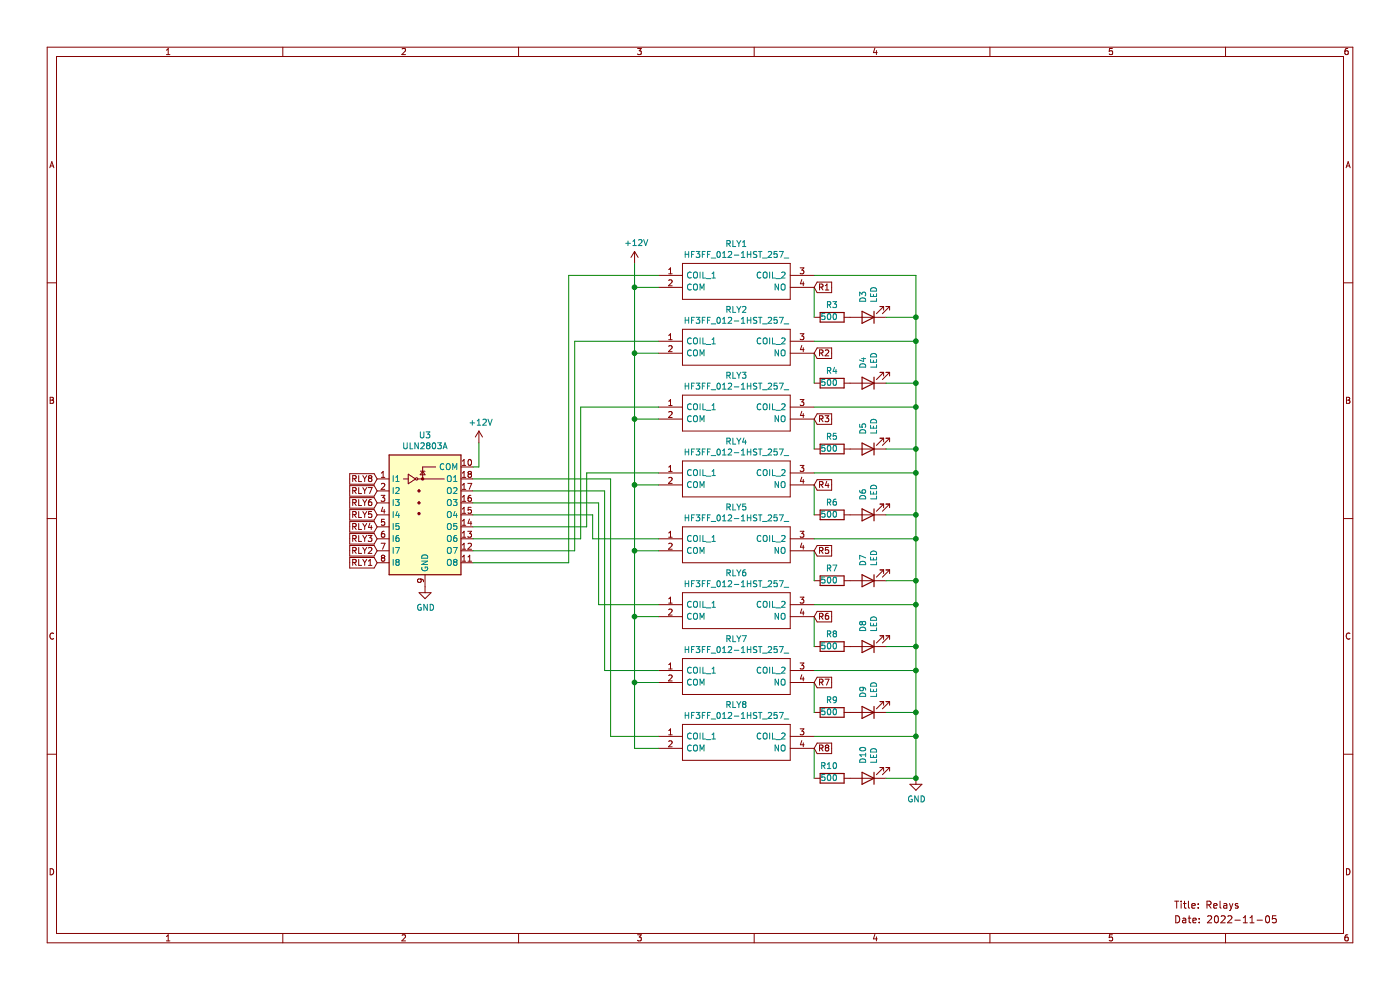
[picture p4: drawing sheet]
EESchema Schematic File Version 4
EELAYER 30 0
EELAYER END
$Descr A4 11693 8268
encoding utf-8
Sheet 4 6
Title "Relays"
Date "2022-11-05"
Rev ""
Comp ""
Comment1 ""
Comment2 ""
Comment3 ""
Comment4 ""
$EndDescr
$Comp
L RC10-rescue:LED-Device D?
U 1 1
P 7250 3750
AR Path="/638652C9" Ref="D?"  Part="1" 
AR Path="/638555A6/638652C9" Ref="D5"  Part="1" 
F 0 "D5" V 7289 3632 50  0000 R CNN
F 1 "LED" V 7198 3632 50  0000 R CNN
F 2 "LED_SMD:LED_0805_2012Metric" H 7250 3750 50  0001 C CNN
F 3 "~" H 7250 3750 50  0001 C CNN
	1    7250 3750
	-1   0    0    1   
$EndComp
$Comp
L RC10-rescue:R-Device R?
U 1 1
P 6950 3750
AR Path="/638652CF" Ref="R?"  Part="1" 
AR Path="/638555A6/638652CF" Ref="R5"  Part="1" 
F 0 "R5" V 7050 3700 50  0000 L CNN
F 1 "500" V 6950 3700 50  0000 L CNN
F 2 "Resistor_SMD:R_0603_1608Metric" V 6880 3750 50  0001 C CNN
F 3 "~" H 6950 3750 50  0001 C CNN
	1    6950 3750
	0    -1   -1   0   
$EndComp
$Comp
L RC10-rescue:LED-Device D?
U 1 1
P 7250 4300
AR Path="/638652D8" Ref="D?"  Part="1" 
AR Path="/638555A6/638652D8" Ref="D6"  Part="1" 
F 0 "D6" V 7289 4182 50  0000 R CNN
F 1 "LED" V 7198 4182 50  0000 R CNN
F 2 "LED_SMD:LED_0805_2012Metric" H 7250 4300 50  0001 C CNN
F 3 "~" H 7250 4300 50  0001 C CNN
	1    7250 4300
	-1   0    0    1   
$EndComp
$Comp
L RC10-rescue:R-Device R?
U 1 1
P 6950 4300
AR Path="/638652DE" Ref="R?"  Part="1" 
AR Path="/638555A6/638652DE" Ref="R6"  Part="1" 
F 0 "R6" V 7050 4250 50  0000 L CNN
F 1 "500" V 6950 4250 50  0000 L CNN
F 2 "Resistor_SMD:R_0603_1608Metric" V 6880 4300 50  0001 C CNN
F 3 "~" H 6950 4300 50  0001 C CNN
	1    6950 4300
	0    -1   -1   0   
$EndComp
$Comp
L RC10-rescue:LED-Device D?
U 1 1
P 7250 4850
AR Path="/638652E8" Ref="D?"  Part="1" 
AR Path="/638555A6/638652E8" Ref="D7"  Part="1" 
F 0 "D7" V 7289 4732 50  0000 R CNN
F 1 "LED" V 7198 4732 50  0000 R CNN
F 2 "LED_SMD:LED_0805_2012Metric" H 7250 4850 50  0001 C CNN
F 3 "~" H 7250 4850 50  0001 C CNN
	1    7250 4850
	-1   0    0    1   
$EndComp
$Comp
L RC10-rescue:R-Device R?
U 1 1
P 6950 4850
AR Path="/638652EE" Ref="R?"  Part="1" 
AR Path="/638555A6/638652EE" Ref="R7"  Part="1" 
F 0 "R7" V 7050 4800 50  0000 L CNN
F 1 "500" V 6950 4800 50  0000 L CNN
F 2 "Resistor_SMD:R_0603_1608Metric" V 6880 4850 50  0001 C CNN
F 3 "~" H 6950 4850 50  0001 C CNN
	1    6950 4850
	0    -1   -1   0   
$EndComp
$Comp
L RC10-rescue:LED-Device D?
U 1 1
P 7250 5400
AR Path="/638652F8" Ref="D?"  Part="1" 
AR Path="/638555A6/638652F8" Ref="D8"  Part="1" 
F 0 "D8" V 7289 5282 50  0000 R CNN
F 1 "LED" V 7198 5282 50  0000 R CNN
F 2 "LED_SMD:LED_0805_2012Metric" H 7250 5400 50  0001 C CNN
F 3 "~" H 7250 5400 50  0001 C CNN
	1    7250 5400
	-1   0    0    1   
$EndComp
$Comp
L RC10-rescue:R-Device R?
U 1 1
P 6950 5400
AR Path="/638652FE" Ref="R?"  Part="1" 
AR Path="/638555A6/638652FE" Ref="R8"  Part="1" 
F 0 "R8" V 7050 5350 50  0000 L CNN
F 1 "500" V 6950 5350 50  0000 L CNN
F 2 "Resistor_SMD:R_0603_1608Metric" V 6880 5400 50  0001 C CNN
F 3 "~" H 6950 5400 50  0001 C CNN
	1    6950 5400
	0    -1   -1   0   
$EndComp
$Comp
L RC10-rescue:LED-Device D?
U 1 1
P 7250 5950
AR Path="/63865308" Ref="D?"  Part="1" 
AR Path="/638555A6/63865308" Ref="D9"  Part="1" 
F 0 "D9" V 7289 5832 50  0000 R CNN
F 1 "LED" V 7198 5832 50  0000 R CNN
F 2 "LED_SMD:LED_0805_2012Metric" H 7250 5950 50  0001 C CNN
F 3 "~" H 7250 5950 50  0001 C CNN
	1    7250 5950
	-1   0    0    1   
$EndComp
$Comp
L RC10-rescue:R-Device R?
U 1 1
P 6950 5950
AR Path="/6386530E" Ref="R?"  Part="1" 
AR Path="/638555A6/6386530E" Ref="R9"  Part="1" 
F 0 "R9" V 7050 5900 50  0000 L CNN
F 1 "500" V 6950 5900 50  0000 L CNN
F 2 "Resistor_SMD:R_0603_1608Metric" V 6880 5950 50  0001 C CNN
F 3 "~" H 6950 5950 50  0001 C CNN
	1    6950 5950
	0    -1   -1   0   
$EndComp
$Comp
L RC10-rescue:LED-Device D?
U 1 1
P 7250 6500
AR Path="/63865318" Ref="D?"  Part="1" 
AR Path="/638555A6/63865318" Ref="D10"  Part="1" 
F 0 "D10" V 7289 6382 50  0000 R CNN
F 1 "LED" V 7198 6382 50  0000 R CNN
F 2 "LED_SMD:LED_0805_2012Metric" H 7250 6500 50  0001 C CNN
F 3 "~" H 7250 6500 50  0001 C CNN
	1    7250 6500
	-1   0    0    1   
$EndComp
$Comp
L RC10-rescue:R-Device R?
U 1 1
P 6950 6500
AR Path="/6386531E" Ref="R?"  Part="1" 
AR Path="/638555A6/6386531E" Ref="R10"  Part="1" 
F 0 "R10" V 7050 6450 50  0000 L CNN
F 1 "500" V 6950 6450 50  0000 L CNN
F 2 "Resistor_SMD:R_0603_1608Metric" V 6880 6500 50  0001 C CNN
F 3 "~" H 6950 6500 50  0001 C CNN
	1    6950 6500
	0    -1   -1   0   
$EndComp
Text GLabel 6800 2950 2    50   Input ~ 0
R2
Text GLabel 6800 3500 2    50   Input ~ 0
R3
Text GLabel 6800 4050 2    50   Input ~ 0
R4
Text GLabel 6800 4600 2    50   Input ~ 0
R5
Text GLabel 6800 5150 2    50   Input ~ 0
R6
Text GLabel 6800 5700 2    50   Input ~ 0
R7
Text GLabel 6800 6250 2    50   Input ~ 0
R8
$Comp
L RC10-rescue:GND-power #PWR042
U 1 1
P 7650 6500
F 0 "#PWR042" H 7650 6250 50  0001 C CNN
F 1 "GND" H 7655 6327 50  0000 C CNN
F 2 "" H 7650 6500 50  0001 C CNN
F 3 "" H 7650 6500 50  0001 C CNN
	1    7650 6500
	1    0    0    -1  
$EndComp
$Comp
L RC10-rescue:HF3FF_012-1HST_257_-MyLib RLY1
U 1 1
P 5500 2300
F 0 "RLY1" H 6150 2565 50  0000 C CNN
F 1 "HF3FF_012-1HST_257_" H 6150 2474 50  0000 C CNN
F 2 "MyFootprints:HF3FF0121HST257" H 6650 2400 50  0001 L CNN
F 3 "http://www.hongfaamerica.com/hq/PDF/HF3FF_en.pdf" H 6650 2300 50  0001 L CNN
F 4 "HF3FF Series 15 A SPST 12 VDC PCB Mount Sealed Subminiature High Power Relay" H 6650 2200 50  0001 L CNN "Description"
F 5 "15.9" H 6650 2100 50  0001 L CNN "Height"
F 6 "Hongfa" H 6650 2000 50  0001 L CNN "Manufacturer_Name"
F 7 "HF3FF/012-1HST(257)" H 6650 1900 50  0001 L CNN "Manufacturer_Part_Number"
	1    5500 2300
	1    0    0    -1  
$EndComp
$Comp
L RC10-rescue:HF3FF_012-1HST_257_-MyLib RLY2
U 1 1
P 5500 2850
F 0 "RLY2" H 6150 3115 50  0000 C CNN
F 1 "HF3FF_012-1HST_257_" H 6150 3024 50  0000 C CNN
F 2 "MyFootprints:HF3FF0121HST257" H 6650 2950 50  0001 L CNN
F 3 "http://www.hongfaamerica.com/hq/PDF/HF3FF_en.pdf" H 6650 2850 50  0001 L CNN
F 4 "HF3FF Series 15 A SPST 12 VDC PCB Mount Sealed Subminiature High Power Relay" H 6650 2750 50  0001 L CNN "Description"
F 5 "15.9" H 6650 2650 50  0001 L CNN "Height"
F 6 "Hongfa" H 6650 2550 50  0001 L CNN "Manufacturer_Name"
F 7 "HF3FF/012-1HST(257)" H 6650 2450 50  0001 L CNN "Manufacturer_Part_Number"
	1    5500 2850
	1    0    0    -1  
$EndComp
$Comp
L RC10-rescue:HF3FF_012-1HST_257_-MyLib RLY3
U 1 1
P 5500 3400
F 0 "RLY3" H 6150 3665 50  0000 C CNN
F 1 "HF3FF_012-1HST_257_" H 6150 3574 50  0000 C CNN
F 2 "MyFootprints:HF3FF0121HST257" H 6650 3500 50  0001 L CNN
F 3 "http://www.hongfaamerica.com/hq/PDF/HF3FF_en.pdf" H 6650 3400 50  0001 L CNN
F 4 "HF3FF Series 15 A SPST 12 VDC PCB Mount Sealed Subminiature High Power Relay" H 6650 3300 50  0001 L CNN "Description"
F 5 "15.9" H 6650 3200 50  0001 L CNN "Height"
F 6 "Hongfa" H 6650 3100 50  0001 L CNN "Manufacturer_Name"
F 7 "HF3FF/012-1HST(257)" H 6650 3000 50  0001 L CNN "Manufacturer_Part_Number"
	1    5500 3400
	1    0    0    -1  
$EndComp
$Comp
L RC10-rescue:HF3FF_012-1HST_257_-MyLib RLY4
U 1 1
P 5500 3950
F 0 "RLY4" H 6150 4215 50  0000 C CNN
F 1 "HF3FF_012-1HST_257_" H 6150 4124 50  0000 C CNN
F 2 "MyFootprints:HF3FF0121HST257" H 6650 4050 50  0001 L CNN
F 3 "http://www.hongfaamerica.com/hq/PDF/HF3FF_en.pdf" H 6650 3950 50  0001 L CNN
F 4 "HF3FF Series 15 A SPST 12 VDC PCB Mount Sealed Subminiature High Power Relay" H 6650 3850 50  0001 L CNN "Description"
F 5 "15.9" H 6650 3750 50  0001 L CNN "Height"
F 6 "Hongfa" H 6650 3650 50  0001 L CNN "Manufacturer_Name"
F 7 "HF3FF/012-1HST(257)" H 6650 3550 50  0001 L CNN "Manufacturer_Part_Number"
	1    5500 3950
	1    0    0    -1  
$EndComp
$Comp
L RC10-rescue:HF3FF_012-1HST_257_-MyLib RLY5
U 1 1
P 5500 4500
F 0 "RLY5" H 6150 4765 50  0000 C CNN
F 1 "HF3FF_012-1HST_257_" H 6150 4674 50  0000 C CNN
F 2 "MyFootprints:HF3FF0121HST257" H 6650 4600 50  0001 L CNN
F 3 "http://www.hongfaamerica.com/hq/PDF/HF3FF_en.pdf" H 6650 4500 50  0001 L CNN
F 4 "HF3FF Series 15 A SPST 12 VDC PCB Mount Sealed Subminiature High Power Relay" H 6650 4400 50  0001 L CNN "Description"
F 5 "15.9" H 6650 4300 50  0001 L CNN "Height"
F 6 "Hongfa" H 6650 4200 50  0001 L CNN "Manufacturer_Name"
F 7 "HF3FF/012-1HST(257)" H 6650 4100 50  0001 L CNN "Manufacturer_Part_Number"
	1    5500 4500
	1    0    0    -1  
$EndComp
$Comp
L RC10-rescue:HF3FF_012-1HST_257_-MyLib RLY6
U 1 1
P 5500 5050
F 0 "RLY6" H 6150 5315 50  0000 C CNN
F 1 "HF3FF_012-1HST_257_" H 6150 5224 50  0000 C CNN
F 2 "MyFootprints:HF3FF0121HST257" H 6650 5150 50  0001 L CNN
F 3 "http://www.hongfaamerica.com/hq/PDF/HF3FF_en.pdf" H 6650 5050 50  0001 L CNN
F 4 "HF3FF Series 15 A SPST 12 VDC PCB Mount Sealed Subminiature High Power Relay" H 6650 4950 50  0001 L CNN "Description"
F 5 "15.9" H 6650 4850 50  0001 L CNN "Height"
F 6 "Hongfa" H 6650 4750 50  0001 L CNN "Manufacturer_Name"
F 7 "HF3FF/012-1HST(257)" H 6650 4650 50  0001 L CNN "Manufacturer_Part_Number"
	1    5500 5050
	1    0    0    -1  
$EndComp
$Comp
L RC10-rescue:HF3FF_012-1HST_257_-MyLib RLY7
U 1 1
P 5500 5600
F 0 "RLY7" H 6150 5865 50  0000 C CNN
F 1 "HF3FF_012-1HST_257_" H 6150 5774 50  0000 C CNN
F 2 "MyFootprints:HF3FF0121HST257" H 6650 5700 50  0001 L CNN
F 3 "http://www.hongfaamerica.com/hq/PDF/HF3FF_en.pdf" H 6650 5600 50  0001 L CNN
F 4 "HF3FF Series 15 A SPST 12 VDC PCB Mount Sealed Subminiature High Power Relay" H 6650 5500 50  0001 L CNN "Description"
F 5 "15.9" H 6650 5400 50  0001 L CNN "Height"
F 6 "Hongfa" H 6650 5300 50  0001 L CNN "Manufacturer_Name"
F 7 "HF3FF/012-1HST(257)" H 6650 5200 50  0001 L CNN "Manufacturer_Part_Number"
	1    5500 5600
	1    0    0    -1  
$EndComp
$Comp
L RC10-rescue:R-Device R?
U 1 1
P 6950 3200
AR Path="/638652C0" Ref="R?"  Part="1" 
AR Path="/638555A6/638652C0" Ref="R4"  Part="1" 
F 0 "R4" V 7050 3150 50  0000 L CNN
F 1 "500" V 6950 3150 50  0000 L CNN
F 2 "Resistor_SMD:R_0603_1608Metric" V 6880 3200 50  0001 C CNN
F 3 "~" H 6950 3200 50  0001 C CNN
	1    6950 3200
	0    -1   -1   0   
$EndComp
$Comp
L RC10-rescue:LED-Device D?
U 1 1
P 7250 3200
AR Path="/638652BA" Ref="D?"  Part="1" 
AR Path="/638555A6/638652BA" Ref="D4"  Part="1" 
F 0 "D4" V 7289 3082 50  0000 R CNN
F 1 "LED" V 7198 3082 50  0000 R CNN
F 2 "LED_SMD:LED_0805_2012Metric" H 7250 3200 50  0001 C CNN
F 3 "~" H 7250 3200 50  0001 C CNN
	1    7250 3200
	-1   0    0    1   
$EndComp
$Comp
L RC10-rescue:+12V-power #PWR041
U 1 1
P 5300 2200
F 0 "#PWR041" H 5300 2050 50  0001 C CNN
F 1 "+12V" H 5315 2373 50  0000 C CNN
F 2 "" H 5300 2200 50  0001 C CNN
F 3 "" H 5300 2200 50  0001 C CNN
	1    5300 2200
	1    0    0    -1  
$EndComp
$Comp
L RC10-rescue:GND-power #PWR040
U 1 1
P 3550 4900
F 0 "#PWR040" H 3550 4650 50  0001 C CNN
F 1 "GND" H 3555 4727 50  0000 C CNN
F 2 "" H 3550 4900 50  0001 C CNN
F 3 "" H 3550 4900 50  0001 C CNN
	1    3550 4900
	1    0    0    -1  
$EndComp
$Comp
L RC10-rescue:LED-Device D?
U 1 1
P 7250 2650
AR Path="/63865295" Ref="D?"  Part="1" 
AR Path="/638555A6/63865295" Ref="D3"  Part="1" 
F 0 "D3" V 7289 2532 50  0000 R CNN
F 1 "LED" V 7198 2532 50  0000 R CNN
F 2 "LED_SMD:LED_0805_2012Metric" H 7250 2650 50  0001 C CNN
F 3 "~" H 7250 2650 50  0001 C CNN
	1    7250 2650
	-1   0    0    1   
$EndComp
$Comp
L RC10-rescue:R-Device R?
U 1 1
P 6950 2650
AR Path="/6386529B" Ref="R?"  Part="1" 
AR Path="/638555A6/6386529B" Ref="R3"  Part="1" 
F 0 "R3" V 7050 2600 50  0000 L CNN
F 1 "500" V 6950 2600 50  0000 L CNN
F 2 "Resistor_SMD:R_0603_1608Metric" V 6880 2650 50  0001 C CNN
F 3 "~" H 6950 2650 50  0001 C CNN
	1    6950 2650
	0    -1   -1   0   
$EndComp
$Comp
L RC10-rescue:ULN2803A-Transistor_Array U?
U 1 1
P 3550 4200
AR Path="/63865208" Ref="U?"  Part="1" 
AR Path="/638555A6/63865208" Ref="U3"  Part="1" 
F 0 "U3" H 3550 4767 50  0000 C CNN
F 1 "ULN2803A" H 3550 4676 50  0000 C CNN
F 2 "Package_SO:SOP-18_7x12.5mm_P1.27mm" H 3600 3550 50  0001 L CNN
F 3 "http://www.ti.com/lit/ds/symlink/uln2803a.pdf" H 3650 4000 50  0001 C CNN
	1    3550 4200
	1    0    0    -1  
$EndComp
Text GLabel 6800 2400 2    50   Input ~ 0
R1
Wire Wire Line
	5500 2400 5300 2400
Wire Wire Line
	5300 2400 5300 2200
Wire Wire Line
	6800 2650 6800 2400
Wire Wire Line
	6800 2300 7650 2300
Wire Wire Line
	7650 2300 7650 2650
Wire Wire Line
	7400 2650 7650 2650
Connection ~ 7650 2650
Wire Wire Line
	7650 2650 7650 2850
Wire Wire Line
	6800 2850 7650 2850
Connection ~ 7650 2850
Wire Wire Line
	7650 2850 7650 3200
Wire Wire Line
	6800 2950 6800 3200
Wire Wire Line
	7400 3200 7650 3200
Connection ~ 7650 3200
Wire Wire Line
	7650 3200 7650 3400
Wire Wire Line
	6800 3400 7650 3400
Connection ~ 7650 3400
Wire Wire Line
	7650 3400 7650 3750
Wire Wire Line
	6800 3500 6800 3750
Wire Wire Line
	7400 3750 7650 3750
Connection ~ 7650 3750
Wire Wire Line
	7650 3750 7650 3950
Wire Wire Line
	6800 3950 7650 3950
Connection ~ 7650 3950
Wire Wire Line
	7650 3950 7650 4300
Wire Wire Line
	6800 4050 6800 4300
Wire Wire Line
	7400 4300 7650 4300
Connection ~ 7650 4300
Wire Wire Line
	7650 4300 7650 4500
Wire Wire Line
	6800 4500 7650 4500
Connection ~ 7650 4500
Wire Wire Line
	7650 4500 7650 4850
Wire Wire Line
	6800 4850 6800 4600
Wire Wire Line
	7400 4850 7650 4850
Connection ~ 7650 4850
Wire Wire Line
	7650 4850 7650 5050
Wire Wire Line
	6800 5050 7650 5050
Connection ~ 7650 5050
Wire Wire Line
	7650 5050 7650 5400
Wire Wire Line
	6800 5400 6800 5150
Wire Wire Line
	7400 5400 7650 5400
Connection ~ 7650 5400
Wire Wire Line
	7650 5400 7650 5600
Wire Wire Line
	6800 5600 7650 5600
Connection ~ 7650 5600
Wire Wire Line
	7650 5600 7650 5950
Wire Wire Line
	6800 5950 6800 5700
Wire Wire Line
	7400 5950 7650 5950
Connection ~ 7650 5950
Wire Wire Line
	7650 5950 7650 6150
Wire Wire Line
	6800 6150 7650 6150
Connection ~ 7650 6150
Wire Wire Line
	7650 6150 7650 6500
Wire Wire Line
	6800 6500 6800 6250
Wire Wire Line
	7400 6500 7650 6500
Connection ~ 7650 6500
Wire Wire Line
	5300 2400 5300 2950
Wire Wire Line
	5300 6250 5500 6250
Connection ~ 5300 2400
Wire Wire Line
	5500 5700 5300 5700
Connection ~ 5300 5700
Wire Wire Line
	5300 5700 5300 6250
Wire Wire Line
	5500 5150 5300 5150
Connection ~ 5300 5150
Wire Wire Line
	5300 5150 5300 5700
Wire Wire Line
	5500 4600 5300 4600
Connection ~ 5300 4600
Wire Wire Line
	5300 4600 5300 5150
Wire Wire Line
	5500 4050 5300 4050
Connection ~ 5300 4050
Wire Wire Line
	5300 4050 5300 4600
Wire Wire Line
	5500 3500 5300 3500
Connection ~ 5300 3500
Wire Wire Line
	5300 3500 5300 4050
Wire Wire Line
	5500 2950 5300 2950
Connection ~ 5300 2950
Wire Wire Line
	5300 2950 5300 3500
$Comp
L RC10-rescue:HF3FF_012-1HST_257_-MyLib RLY8
U 1 1
P 5500 6150
F 0 "RLY8" H 6150 6415 50  0000 C CNN
F 1 "HF3FF_012-1HST_257_" H 6150 6324 50  0000 C CNN
F 2 "MyFootprints:HF3FF0121HST257" H 6650 6250 50  0001 L CNN
F 3 "http://www.hongfaamerica.com/hq/PDF/HF3FF_en.pdf" H 6650 6150 50  0001 L CNN
F 4 "HF3FF Series 15 A SPST 12 VDC PCB Mount Sealed Subminiature High Power Relay" H 6650 6050 50  0001 L CNN "Description"
F 5 "15.9" H 6650 5950 50  0001 L CNN "Height"
F 6 "Hongfa" H 6650 5850 50  0001 L CNN "Manufacturer_Name"
F 7 "HF3FF/012-1HST(257)" H 6650 5750 50  0001 L CNN "Manufacturer_Part_Number"
	1    5500 6150
	1    0    0    -1  
$EndComp
Text GLabel 3150 4700 0    50   Input ~ 0
RLY1
Text GLabel 3150 4600 0    50   Input ~ 0
RLY2
Text GLabel 3150 4500 0    50   Input ~ 0
RLY3
Text GLabel 3150 4400 0    50   Input ~ 0
RLY4
Text GLabel 3150 4300 0    50   Input ~ 0
RLY5
Text GLabel 3150 4200 0    50   Input ~ 0
RLY6
Text GLabel 3150 4100 0    50   Input ~ 0
RLY7
Text GLabel 3150 4000 0    50   Input ~ 0
RLY8
$Comp
L RC10-rescue:+12V-power #PWR0101
U 1 1
P 4000 3700
F 0 "#PWR0101" H 4000 3550 50  0001 C CNN
F 1 "+12V" H 4015 3873 50  0000 C CNN
F 2 "" H 4000 3700 50  0001 C CNN
F 3 "" H 4000 3700 50  0001 C CNN
	1    4000 3700
	1    0    0    -1  
$EndComp
Wire Wire Line
	3950 3900 4000 3900
Wire Wire Line
	4000 3900 4000 3700
Wire Wire Line
	3950 4000 5100 4000
Wire Wire Line
	5100 4000 5100 6150
Wire Wire Line
	5100 6150 5500 6150
Wire Wire Line
	3950 4100 5050 4100
Wire Wire Line
	5050 4100 5050 5600
Wire Wire Line
	5050 5600 5500 5600
Wire Wire Line
	3950 4200 5000 4200
Wire Wire Line
	5000 4200 5000 5050
Wire Wire Line
	5000 5050 5500 5050
Wire Wire Line
	3950 4300 4950 4300
Wire Wire Line
	4950 4300 4950 4500
Wire Wire Line
	4950 4500 5500 4500
Wire Wire Line
	3950 4400 4900 4400
Wire Wire Line
	4900 4400 4900 3950
Wire Wire Line
	4900 3950 5500 3950
Wire Wire Line
	3950 4500 4850 4500
Wire Wire Line
	4850 4500 4850 3400
Wire Wire Line
	4850 3400 5500 3400
Wire Wire Line
	4800 4600 4800 2850
Wire Wire Line
	4800 2850 5500 2850
Wire Wire Line
	3950 4600 4800 4600
Wire Wire Line
	3950 4700 4750 4700
Wire Wire Line
	4750 4700 4750 2300
Wire Wire Line
	4750 2300 5500 2300
$EndSCHEMATC
